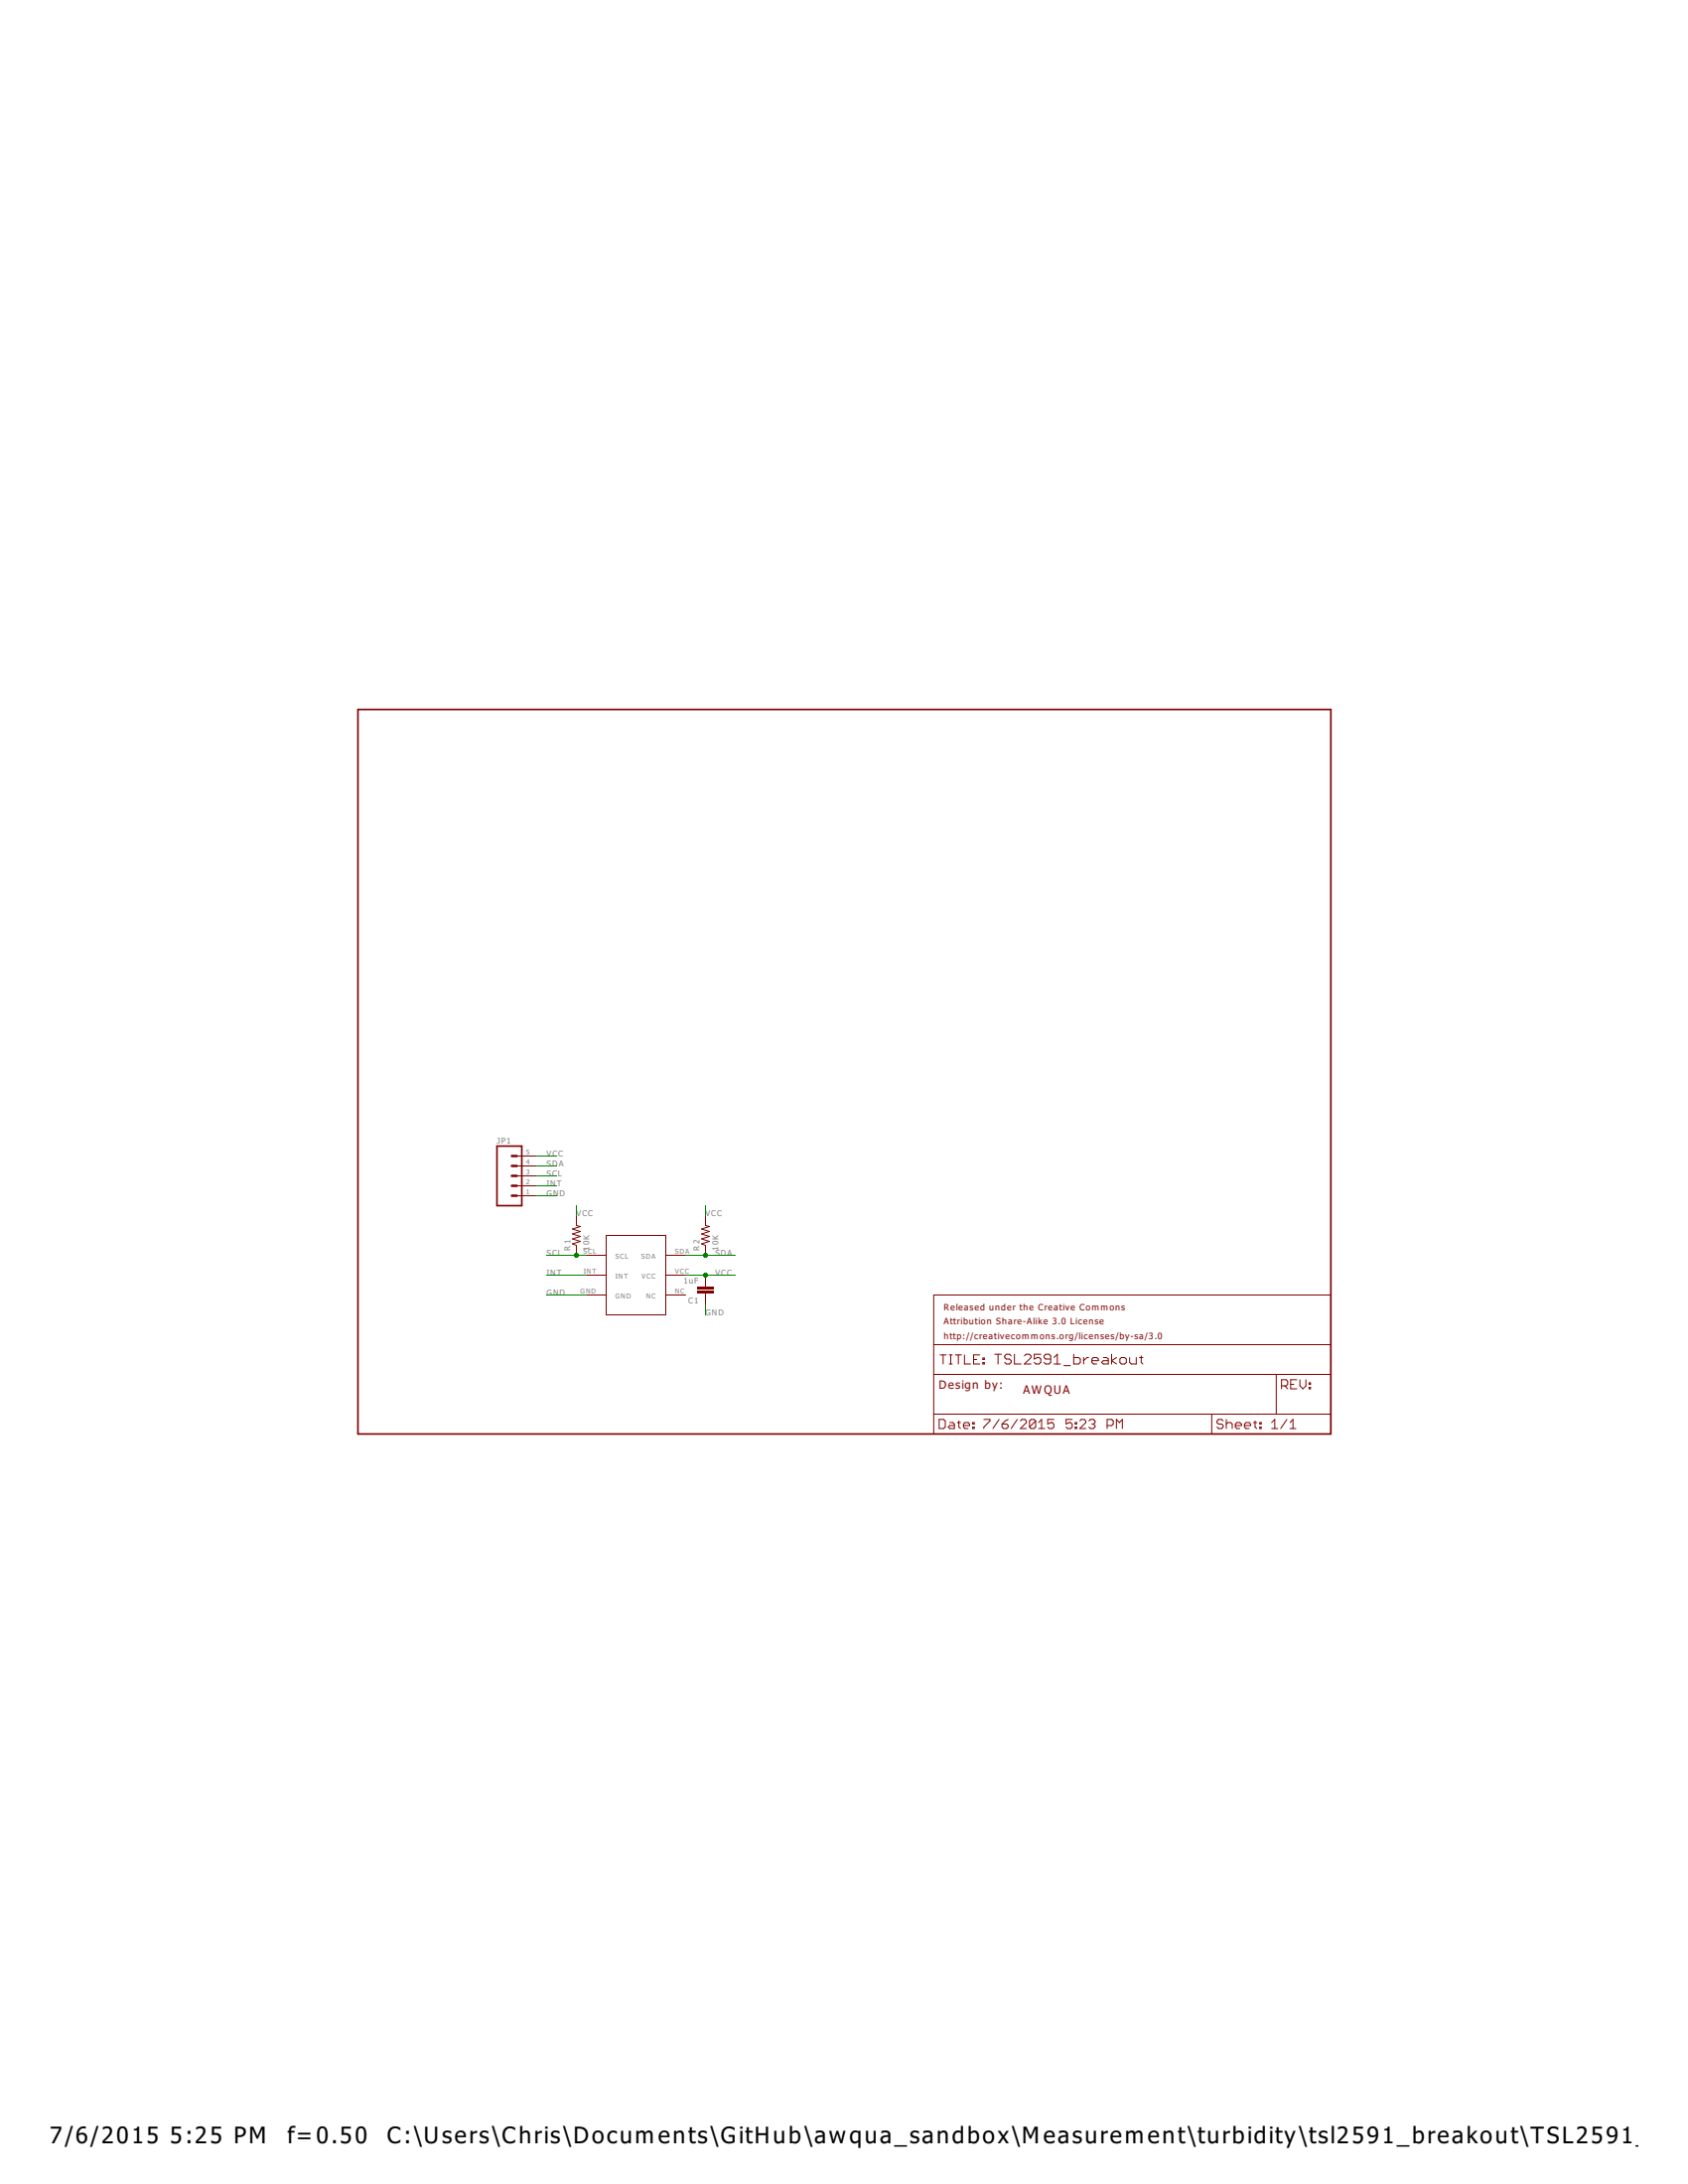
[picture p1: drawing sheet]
<svg xmlns="http://www.w3.org/2000/svg" width="216mm" height="279mm" viewBox="0 0 216 279" stroke-linecap="round" stroke-linejoin="round" font-family="sans-serif">
<g fill="none" stroke="#800000" stroke-width=".13">
<path d="M66.1 153h2.5M66.1 151.7h2.5M66.1 150.4h2.5M66.1 149.2h2.5M66.1 147.9h2.5M73.7 155.5v1.3l.5 .1-1 .3 1 .3-1 .4 1 .3-1 .3 1 .3-1 .3 .5 .2v1.3M77.5 158.1h7.7v10.1h-7.7zM90.2 155.5v1.3l.5 .1-1 .3 1 .3-1 .4 1 .3-1 .3 1 .3-1 .3 .5 .2v1.3M75 160.6h2.5M75 163.1h2.5M75 165.7h2.5M85.2 160.6h2.5"/>
<path d="M85.2 163.1h2.5M85.2 165.7h2.5M90.2 163.1v1.6M90.2 165.4v1.5M119.4 165.7h50.8v17.8h-50.8zM119.4 175.8h50.8M119.4 172h50.8M120.2 173.3h.8M120.6 173.3v1.2M121.4 173.3h.4M121.4 174.5h.4M121.6 173.3v1.2"/>
<path d="M122.2 173.3h.8M122.6 173.3v1.2M123.4 173.3v1.2h.7M124.5 173.9h.4M125.3 173.3h-.8v1.2h.8M125.7 174.3h.2v.2h-.2zM125.7 173.7h.2v.2h-.2zM127.2 173.2h.9M127.7 173.2v1.3M129.3 173.5l-.2-.3h-.4l-.2 .3v.2l.2 .2h.4l.2 .2v.2l-.2 .2h-.4l-.2-.2M129.8 173.2v1.3h.8M131 173.5l.2-.3h.5l.2 .3v.2l-.9 .8h.9"/>
<path d="M133.1 173.2h-.8v.7l.4-.2h.2l.2 .2v.4l-.2 .2h-.4l-.2-.2M134.4 173.9h-.6l-.3-.2v-.2l.3-.3h.4l.2 .3v.8l-.2 .2h-.4l-.3-.2M134.8 174.5h.8M134.8 173.7l.4-.5v1.3M136.1 174.7h.8M137.3 173.2v1.3h.7l.2-.2v-.4l-.2-.2h-.7M138.6 173.7v.8M139.2 173.7h-.2l-.4 .4M139.7 174.1h.8v-.2l-.2-.2h-.5l-.1 .2v.4l.1 .2h.5M141.1 173.7h.4l.3 .2v.6h-.7l-.2-.2 .2-.2h.7M142.2 173.2v1.3M142.8 173.7l-.6 .4 .6 .4"/>
<path d="M143.2 173.9l.2-.2h.4l.3 .2v.4l-.3 .2h-.4l-.2-.2zM144.5 173.7v.6l.2 .2h.6v-.8M145.8 173.7h.4M146 173.5v.8l.2 .2M163.2 175.8v5.1M163.9 177.3h.6l.2-.2v-.4l-.2-.2h-.6v1.2M164.3 177.3l.4 .4M165.1 177.1h.4M165.9 176.5h-.8v1.2h.8M166.3 176.5v.8l.3 .4 .4-.4v-.8M167.4 177.5h.2v.2h-.2zM167.4 176.9h.2v.2h-.2z"/>
<path d="M119.4 180.9h50.8M120.1 181.6h.6l.2 .2v.8l-.2 .2h-.6zM121.5 182h.4l.2 .2v.6h-.6l-.2-.2 .2-.2h.6M122.4 182h.5M122.6 181.8v.8l.3 .2M123.2 182.4h.8v-.2l-.2-.2h-.4l-.2 .2v.4l.2 .2h.4M124.4 182.6h.2v.2h-.2zM124.4 182h.2v.2h-.2zM125.8 181.6h.8v.2l-.8 .8v.2M127.8 181.6l-.8 1.2M128.2 182.2h.6l.1 .2v.2l-.1 .2h-.4l-.2-.2zM128.9 181.6l-.3 .2-.4 .4"/>
<path d="M130.1 181.6l-.8 1.2M130.5 181.8l.2-.2h.4l.2 .2v.2l-.8 .8h.8M132.5 181.8v.8l-.3 .2h-.3l-.2-.2M132.5 181.8l-.3-.2h-.3l-.2 .2v.8M132.5 181.8l-.8 .8M132.8 182.8h.8M132.8 182l.4-.4v1.2M134.8 181.6h-.8v.6l.4-.2h.2l.2 .2v.4l-.2 .2h-.4l-.2-.2M137.1 181.6h-.7v.6l.3-.2h.2l.2 .2v.4l-.2 .2h-.4l-.1-.2M137.5 182.6h.2v.2h-.2zM137.5 182h.2v.2h-.2zM138.1 181.8l.2-.2h.4l.2 .2v.2l-.8 .8h.8"/>
<path d="M139.3 181.8l.2-.2h.3l.3 .2v.2l-.3 .2M139.7 182.2h.1M139.8 182.2l.3 .2v.2l-.3 .2h-.3l-.2-.2M141.6 182.4h.6l.2-.2v-.4l-.2-.2h-.6v1.2M142.8 182.8v-1.2l.4 .4 .4-.4v1.2M155 180.9v2.6M156.4 181.8l-.1-.2h-.4l-.2 .2v.2l.2 .2h.4l.1 .2v.2l-.1 .2h-.4l-.2-.2M156.8 182.2l.2-.2h.4l.2 .2v.6M156.8 181.6v1.2M158 182.4h.8v-.2l-.2-.2h-.4l-.2 .2v.4l.2 .2h.4M159.2 182.4h.8v-.2l-.2-.2h-.4l-.2 .2v.4l.2 .2h.4M160.3 182h.4"/>
<path d="M160.5 181.8v.8l.2 .2M161.1 182.6h.2v.2h-.2zM161.1 182h.2v.2h-.2zM162.6 182.8h.8M162.6 182l.4-.4v1.2M164.6 181.6l-.8 1.2M165 182.8h.8M165 182l.4-.4v1.2"/>
</g>
<path d="M45.8 90.8h124.4v92.7h-124.4zM63.6 146.6h3.1v7.6h-3.1z" fill="none" stroke="#800000" stroke-width=".21"/>
<path d="M65.5 150.4h.6M65.5 151.7h.6M65.5 153h.6M65.5 147.9h.6M65.5 149.2h.6" fill="none" stroke="#800000" stroke-width=".32"/>
<g fill="#800000" stroke="#800000" stroke-width=".13">
<path d="M89.2 164.7h2v.2h-2z"/>
<path d="M89.2 165.2h2v.2h-2z"/>
</g>
<g fill="none" stroke="#008000" stroke-width=".13">
<path d="M68.6 150.4h2.6M68.6 151.7h2.6M68.6 153h2.6M68.6 149.2h2.6M68.6 147.9h2.6M73.7 154.2v1.3M90.2 154.2v1.3M69.9 160.6h5.1M69.9 163.1h5.1M69.9 165.7h5.1M87.7 160.6h6.3M87.7 163.1h6.3"/>
<path d="M90.2 166.9v1.3"/>
</g>
<g fill="#008000" stroke="#008000" stroke-width=".13">
<circle cx="73.7" cy="160.6" r=".25"/>
<circle cx="90.2" cy="160.6" r=".25"/>
<circle cx="90.2" cy="163.1" r=".25"/>
</g>
<g font-size="3.5">
<text x="6.4" y="274.2">7/6/2015</text>
<text x="21.8" y="274.2">5:25 PM</text>
<text x="36.8" y="274.2">f=0.50</text>
<text x="49.5" y="274.2">C:\Users\Chris\Documents\GitHub\awqua_sandbox\Measurement\turbidity\tsl2591_breakout\TSL2591_brea</text>
</g>
<g font-size="1.8" fill="#800000">
<text x="120.1" y="177.7">Design by:</text>
<text x="130.9" y="178.4">AWQUA</text>
</g>
<g font-size="1.4" fill="#800000">
<text x="120.7" y="167.6">Released under the Creative Commons</text>
<text x="120.7" y="169.5">Attribution Share-Alike 3.0 License</text>
<text x="120.7" y="171.4">http://creativecommons.org/licenses/by-sa/3.0</text>
</g>
<g font-size="1.2" fill="#808080">
<text x="63.6" y="146.2">JP1</text>
<text x="69.9" y="149.2">SDA</text>
<text x="69.9" y="147.9">VCC</text>
<text x="69.9" y="150.4">SCL</text>
<text x="69.9" y="151.7">INT</text>
<text x="69.9" y="153">GND</text>
<text x="73.7" y="155.5">VCC</text>
<text x="90.2" y="155.5">VCC</text>
<text x="69.9" y="160.6">SCL</text>
<text x="73" y="160" transform="rotate(-90 73 160)">R1</text>
<text x="75.4" y="160" transform="rotate(-90 75.4 160)">10K</text>
<text x="89.5" y="160" transform="rotate(-90 89.5 160)">R2</text>
<text x="91.5" y="160.6">SDA</text>
<text x="91.9" y="160" transform="rotate(-90 91.9 160)">10K</text>
<text x="69.9" y="163.1">INT</text>
<text x="69.9" y="165.7">GND</text>
<text x="87.4" y="164.2">1uF</text>
<text x="88" y="166.8">C1</text>
<text x="91.5" y="163.1">VCC</text>
<text x="90.2" y="168.2">GND</text>
</g>
<g font-size="1.1" fill="#808080">
<text x="67.3" y="149">4</text>
<text x="67.3" y="147.7">5</text>
<text x="67.3" y="152.8">1</text>
<text x="67.3" y="151.5">2</text>
<text x="67.3" y="150.3">3</text>
<text x="74.6" y="160.4">SCL</text>
<text x="78.7" y="161">SCL</text>
<text x="82" y="161">SDA</text>
<text x="86.3" y="160.4">SDA</text>
<text x="74.2" y="165.5">GND</text>
<text x="74.7" y="163">INT</text>
<text x="78.7" y="163.5">INT</text>
<text x="78.7" y="166.1">GND</text>
<text x="82.1" y="163.5">VCC</text>
<text x="82.6" y="166.1">NC</text>
<text x="86.3" y="165.5">NC</text>
<text x="86.3" y="163">VCC</text>
</g>
</svg>
